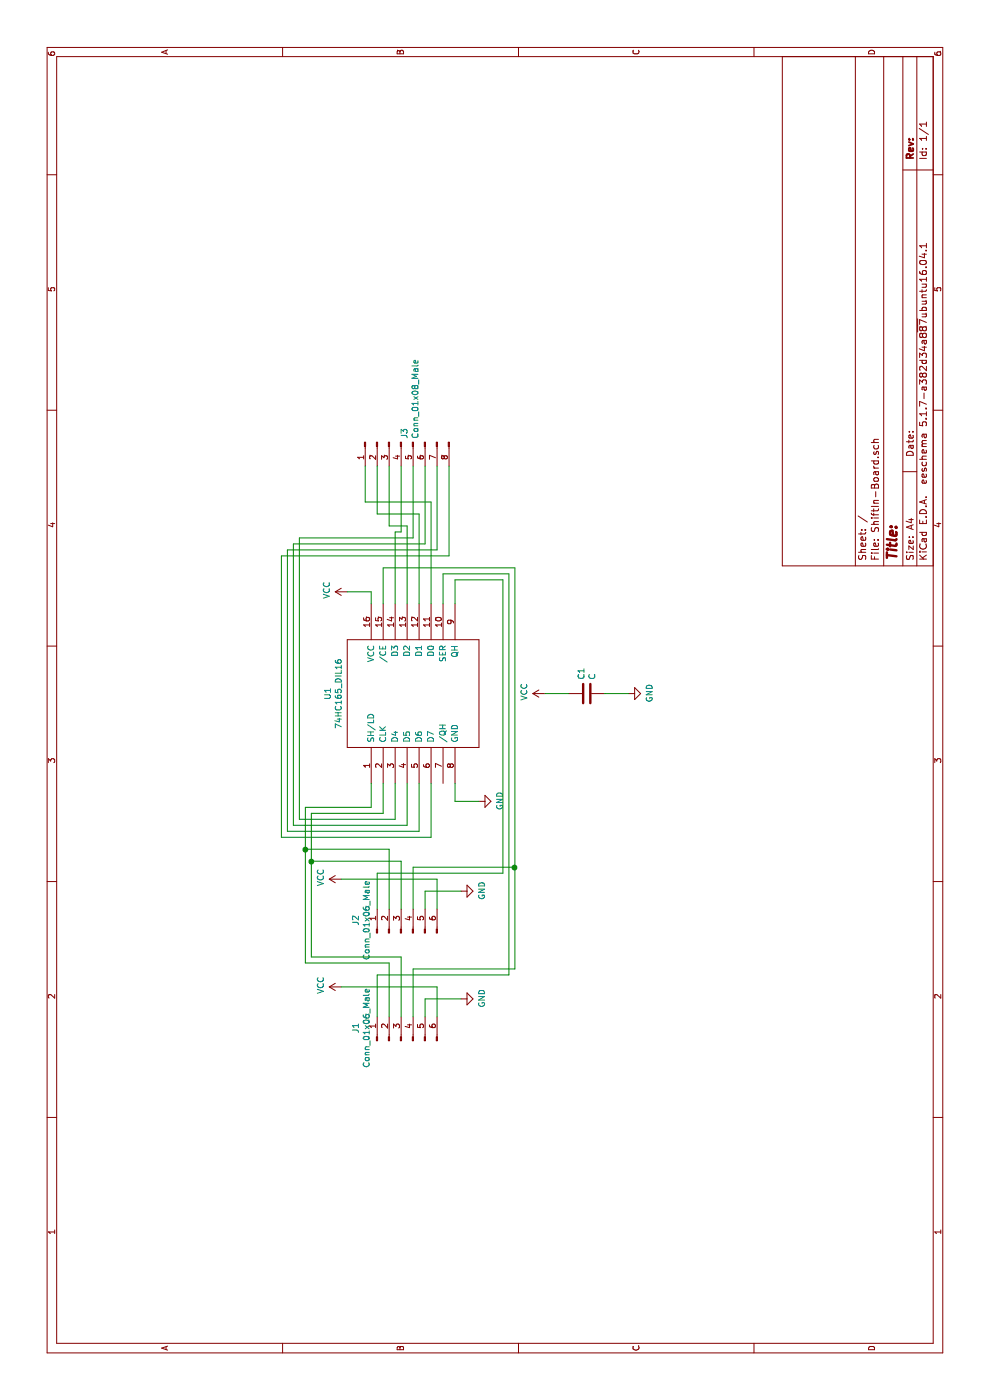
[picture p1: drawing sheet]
EESchema Schematic File Version 4
EELAYER 30 0
EELAYER END
$Descr A4 11693 8268
encoding utf-8
Sheet 1 1
Title ""
Date ""
Rev ""
Comp ""
Comment1 ""
Comment2 ""
Comment3 ""
Comment4 ""
$EndDescr
$Comp
L 74HC165_DIL16:74HC165_DIL16 U1
U 1 1
P 5900 3450
F 0 "U1" H 5900 4165 50  0000 C CNN
F 1 "74HC165_DIL16" H 5900 4074 50  0000 C CNN
F 2 "Package_SO:SOIC-16_4.55x10.3mm_P1.27mm" H 5900 3450 50  0001 C CNN
F 3 "DOCUMENTATION" H 5900 3450 50  0001 C CNN
	1    5900 3450
	1    0    0    -1  
$EndComp
$Comp
L Device:C C1
U 1 1
P 5900 4900
F 0 "C1" H 6015 4946 50  0000 L CNN
F 1 "C" H 6015 4855 50  0000 L CNN
F 2 "Capacitor_SMD:C_1206_3216Metric" H 5938 4750 50  0001 C CNN
F 3 "~" H 5900 4900 50  0001 C CNN
	1    5900 4900
	1    0    0    -1  
$EndComp
$Comp
L Connector:Conn_01x08_Male J3
U 1 1
P 8000 3350
F 0 "J3" H 7972 3324 50  0000 R CNN
F 1 "Conn_01x08_Male" H 7972 3233 50  0000 R CNN
F 2 "Connector_PinHeader_2.54mm:PinHeader_1x08_P2.54mm_Vertical" H 8000 3350 50  0001 C CNN
F 3 "~" H 8000 3350 50  0001 C CNN
	1    8000 3350
	-1   0    0    -1  
$EndComp
$Comp
L Connector:Conn_01x06_Male J2
U 1 1
P 3900 3350
F 0 "J2" H 4008 3731 50  0000 C CNN
F 1 "Conn_01x06_Male" H 4008 3640 50  0000 C CNN
F 2 "Connector_PinHeader_2.54mm:PinHeader_1x06_P2.54mm_Vertical" H 3900 3350 50  0001 C CNN
F 3 "~" H 3900 3350 50  0001 C CNN
	1    3900 3350
	1    0    0    -1  
$EndComp
$Comp
L Connector:Conn_01x06_Male J1
U 1 1
P 3000 3350
F 0 "J1" H 3108 3731 50  0000 C CNN
F 1 "Conn_01x06_Male" H 3108 3640 50  0000 C CNN
F 2 "Connector_PinHeader_2.54mm:PinHeader_1x06_P2.54mm_Vertical" H 3000 3350 50  0001 C CNN
F 3 "~" H 3000 3350 50  0001 C CNN
	1    3000 3350
	1    0    0    -1  
$EndComp
Wire Wire Line
	6650 3600 7500 3600
Wire Wire Line
	7500 3600 7500 3050
Wire Wire Line
	7500 3050 7800 3050
Wire Wire Line
	6650 3500 7400 3500
Wire Wire Line
	7400 3500 7400 3150
Wire Wire Line
	7400 3150 7800 3150
Wire Wire Line
	6650 3400 7300 3400
Wire Wire Line
	7300 3400 7300 3250
Wire Wire Line
	7300 3250 7800 3250
Wire Wire Line
	6650 3300 7250 3300
Wire Wire Line
	7250 3300 7250 3350
Wire Wire Line
	7250 3350 7800 3350
Wire Wire Line
	5150 3300 4850 3300
Wire Wire Line
	4850 3300 4850 2500
Wire Wire Line
	4850 2500 7200 2500
Wire Wire Line
	7200 2500 7200 3450
Wire Wire Line
	7200 3450 7800 3450
Wire Wire Line
	5150 3400 4800 3400
Wire Wire Line
	4800 3400 4800 2450
Wire Wire Line
	4800 2450 7150 2450
Wire Wire Line
	7150 2450 7150 3550
Wire Wire Line
	7150 3550 7800 3550
Wire Wire Line
	5150 3500 4750 3500
Wire Wire Line
	4750 3500 4750 2400
Wire Wire Line
	4750 2400 7100 2400
Wire Wire Line
	7100 2400 7100 3650
Wire Wire Line
	7100 3650 7800 3650
Wire Wire Line
	5150 3600 4700 3600
Wire Wire Line
	4700 3600 4700 2350
Wire Wire Line
	4700 2350 7050 2350
Wire Wire Line
	7050 2350 7050 3750
Wire Wire Line
	7050 3750 7800 3750
$Comp
L power:VCC #PWR0101
U 1 1
P 6750 2900
F 0 "#PWR0101" H 6750 2750 50  0001 C CNN
F 1 "VCC" H 6765 3073 50  0000 C CNN
F 2 "" H 6750 2900 50  0001 C CNN
F 3 "" H 6750 2900 50  0001 C CNN
	1    6750 2900
	1    0    0    -1  
$EndComp
$Comp
L power:VCC #PWR0102
U 1 1
P 4350 2850
F 0 "#PWR0102" H 4350 2700 50  0001 C CNN
F 1 "VCC" H 4365 3023 50  0000 C CNN
F 2 "" H 4350 2850 50  0001 C CNN
F 3 "" H 4350 2850 50  0001 C CNN
	1    4350 2850
	1    0    0    -1  
$EndComp
$Comp
L power:VCC #PWR0103
U 1 1
P 5900 4550
F 0 "#PWR0103" H 5900 4400 50  0001 C CNN
F 1 "VCC" H 5915 4723 50  0000 C CNN
F 2 "" H 5900 4550 50  0001 C CNN
F 3 "" H 5900 4550 50  0001 C CNN
	1    5900 4550
	1    0    0    -1  
$EndComp
$Comp
L power:GND #PWR0104
U 1 1
P 5900 5250
F 0 "#PWR0104" H 5900 5000 50  0001 C CNN
F 1 "GND" H 5905 5077 50  0000 C CNN
F 2 "" H 5900 5250 50  0001 C CNN
F 3 "" H 5900 5250 50  0001 C CNN
	1    5900 5250
	1    0    0    -1  
$EndComp
$Comp
L power:GND #PWR0105
U 1 1
P 5000 4000
F 0 "#PWR0105" H 5000 3750 50  0001 C CNN
F 1 "GND" H 5005 3827 50  0000 C CNN
F 2 "" H 5000 4000 50  0001 C CNN
F 3 "" H 5000 4000 50  0001 C CNN
	1    5000 4000
	1    0    0    -1  
$EndComp
$Comp
L power:GND #PWR0106
U 1 1
P 4250 3850
F 0 "#PWR0106" H 4250 3600 50  0001 C CNN
F 1 "GND" H 4255 3677 50  0000 C CNN
F 2 "" H 4250 3850 50  0001 C CNN
F 3 "" H 4250 3850 50  0001 C CNN
	1    4250 3850
	1    0    0    -1  
$EndComp
$Comp
L power:GND #PWR0107
U 1 1
P 3350 3850
F 0 "#PWR0107" H 3350 3600 50  0001 C CNN
F 1 "GND" H 3355 3677 50  0000 C CNN
F 2 "" H 3350 3850 50  0001 C CNN
F 3 "" H 3350 3850 50  0001 C CNN
	1    3350 3850
	1    0    0    -1  
$EndComp
$Comp
L power:VCC #PWR0108
U 1 1
P 3450 2850
F 0 "#PWR0108" H 3450 2700 50  0001 C CNN
F 1 "VCC" H 3465 3023 50  0000 C CNN
F 2 "" H 3450 2850 50  0001 C CNN
F 3 "" H 3450 2850 50  0001 C CNN
	1    3450 2850
	1    0    0    -1  
$EndComp
Wire Wire Line
	6650 3100 6750 3100
Wire Wire Line
	6750 3100 6750 2900
Wire Wire Line
	5150 3800 5000 3800
Wire Wire Line
	5000 3800 5000 4000
Wire Wire Line
	5900 4550 5900 4750
Wire Wire Line
	5900 5050 5900 5250
Wire Wire Line
	3200 3550 3350 3550
Wire Wire Line
	3350 3550 3350 3850
Wire Wire Line
	4100 3550 4250 3550
Wire Wire Line
	4250 3550 4250 3850
Wire Wire Line
	3200 3650 3450 3650
Wire Wire Line
	3450 3650 3450 2850
Wire Wire Line
	4100 3650 4350 3650
Wire Wire Line
	4350 3650 4350 2850
Wire Wire Line
	3200 3450 3600 3450
Wire Wire Line
	3600 3450 3600 4300
Wire Wire Line
	6950 4300 6950 3200
Wire Wire Line
	6950 3200 6650 3200
Wire Wire Line
	4100 3450 4450 3450
Wire Wire Line
	3200 3350 3700 3350
Wire Wire Line
	3700 3350 3700 2600
Wire Wire Line
	3700 2600 4500 2600
Wire Wire Line
	4900 2600 4900 3200
Wire Wire Line
	4900 3200 5150 3200
Wire Wire Line
	4100 3350 4500 3350
Wire Wire Line
	4500 3350 4500 2600
Connection ~ 4500 2600
Wire Wire Line
	4500 2600 4900 2600
Wire Wire Line
	3200 3250 3650 3250
Wire Wire Line
	3650 3250 3650 2550
Wire Wire Line
	3650 2550 4600 2550
Wire Wire Line
	4950 2550 4950 3100
Wire Wire Line
	4950 3100 5150 3100
Wire Wire Line
	4100 3250 4600 3250
Wire Wire Line
	4600 3250 4600 2550
Connection ~ 4600 2550
Wire Wire Line
	4600 2550 4950 2550
Wire Wire Line
	3200 3150 3550 3150
Wire Wire Line
	3550 3150 3550 4250
Wire Wire Line
	3550 4250 6900 4250
Wire Wire Line
	6900 4250 6900 3700
Wire Wire Line
	6900 3700 6650 3700
Connection ~ 4450 4300
Wire Wire Line
	4450 4300 6950 4300
Wire Wire Line
	3600 4300 4450 4300
Wire Wire Line
	4450 3450 4450 4300
Wire Wire Line
	4100 3150 4400 3150
Wire Wire Line
	4400 3150 4400 4200
Wire Wire Line
	4400 4200 6850 4200
Wire Wire Line
	6850 4200 6850 3800
Wire Wire Line
	6850 3800 6650 3800
$EndSCHEMATC
